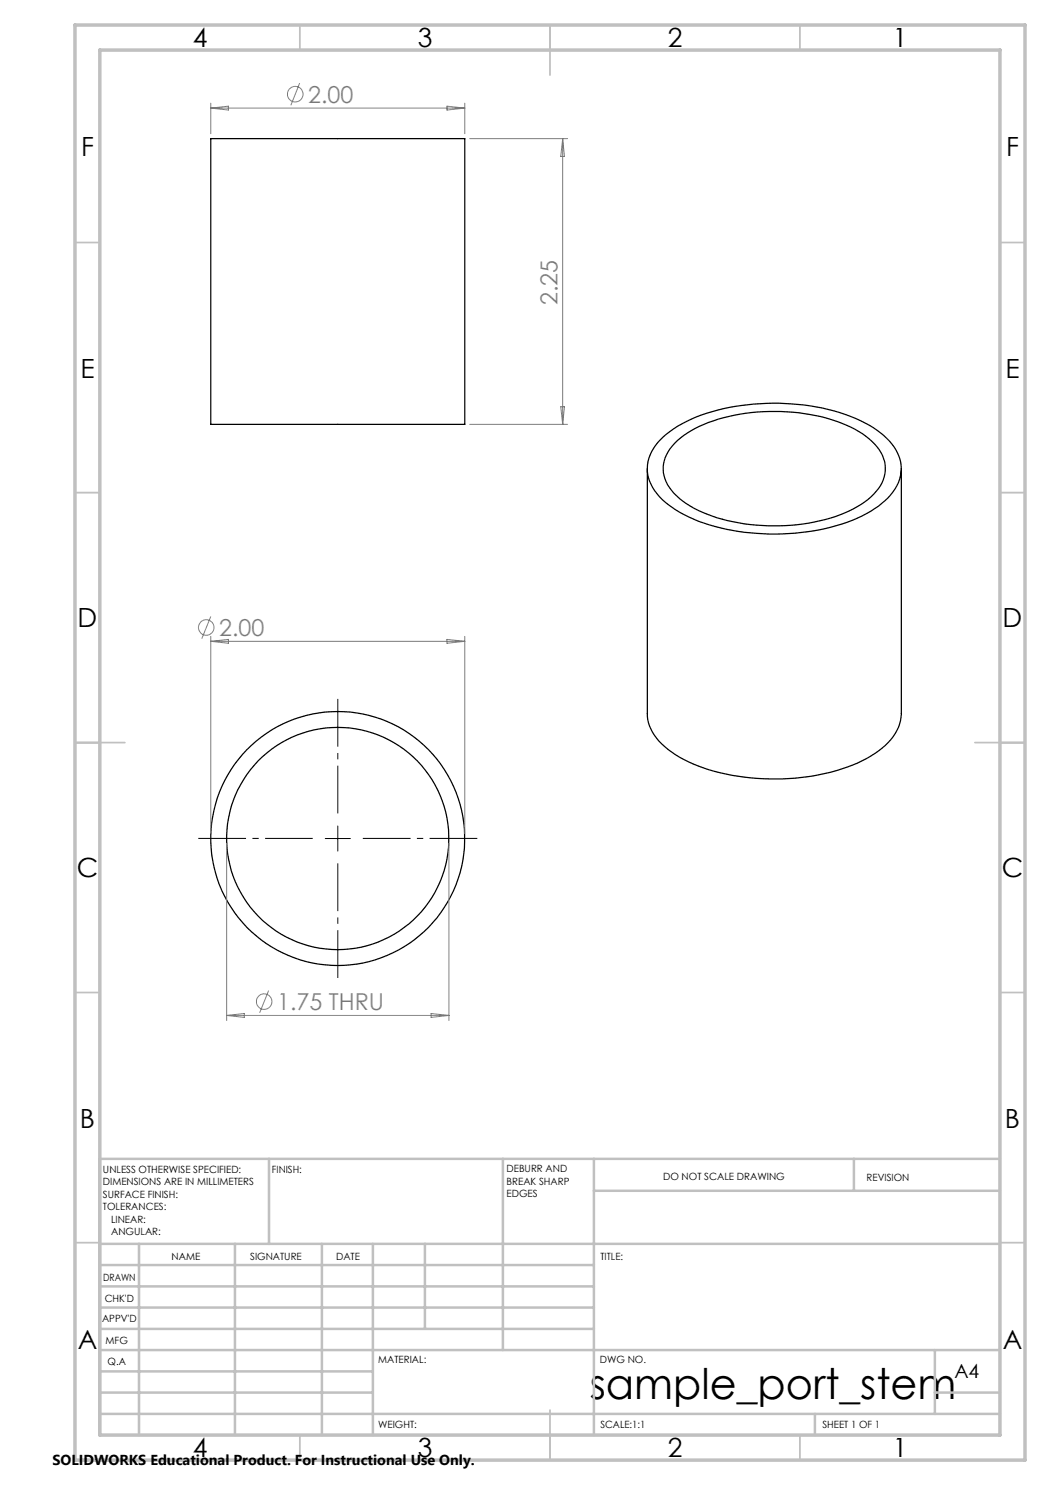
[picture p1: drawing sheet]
<svg xmlns="http://www.w3.org/2000/svg" width="210mm" height="297mm" viewBox="0 0 210 297" stroke-linecap="round" stroke-linejoin="round" font-family="sans-serif">
<g fill="none" stroke="#000" stroke-width=".25">
<path d="M42.2 27.7h50.8v57.2h-50.8zM129.5 93.7v49a9.3 9.3 0 0 0 4.2 7.3 32.6 32.6 0 0 0 16.4 5.6 41.9 41.9 0 0 0 23.2-3.9 12.6 12.6 0 0 0 6.8-7.5l.2-1.3v-49.2M132.1 87.9a25.8 25.8 0 0 1 12.6-6.2 46 46 0 0 1 26.2 1.9 16.9 16.9 0 0 1 8.3 6.4 7.6 7.6 0 0 1-1.6 9.6 25.3 25.3 0 0 1-12.6 6.1 46.1 46.1 0 0 1-26.2-1.8 16.9 16.9 0 0 1-8.3-6.5 7.5 7.5 0 0 1 1.6-9.5zM134.9 88.6a22.8 22.8 0 0 1 12-5.6 38.3 38.3 0 0 1 24 2.8 11.2 11.2 0 0 1 6 6.5 7.2 7.2 0 0 1-2.7 7 25.1 25.1 0 0 1-12.5 5.3 38.8 38.8 0 0 1-22-2.5 12.6 12.6 0 0 1-6.7-6.3 6.8 6.8 0 0 1 1.9-7.2z"/>
<circle cx="67.5" cy="167.7" r="25.4"/>
<circle cx="67.6" cy="167.7" r="22.2"/>
</g>
<g fill="none" stroke="#808080" stroke-width=".2">
<path d="M59.9 16.6l-1.7 4.5M42.2 20.6v6.1M42.2 21.6h50.8M42.2 21.6l3.5-.4v.8zM89.4 21.2l3.6 .4-3.6 .4zM93 20.6v6.1M93.9 27.7h19.6M112.5 27.7v57.2M112.5 27.7l.4 3.6h-.8zM93.9 84.9h19.6M112.1 81.3h.8l-.4 3.6zM42.2 123.3l-1.8 4.4"/>
<path d="M42.2 127.3v39.4M42.2 128.3l3.5-.4v.8zM42.2 128.3h50.8M89.4 127.9l3.6 .4-3.6 .4zM93 127.3v39.4M45.3 168.7v35.4M89.8 168.7v35.4M53.7 198.1l-1.8 4.5M45.3 203.1h44.5M45.3 203.1l3.6-.4v.8zM86.2 202.7l3.6 .4-3.6 .4z"/>
<circle cx="59" cy="18.8" r="1.56"/>
<circle cx="41.2" cy="125.5" r="1.55"/>
<circle cx="52.8" cy="200.3" r="1.56"/>
</g>
<path d="M62.6 167.7h-22.9M67.6 162.7v-22.9M67.6 172.7v22.9M72.6 167.7h22.9" fill="none" stroke="#000" stroke-width=".2" stroke-dasharray="15.2 1.3 1.3 1.3" stroke-dashoffset="5.7" stroke-linecap="butt"/>
<path d="M65.1 167.7h5M67.6 165.2v5" fill="none" stroke="#000" stroke-width=".2"/>
<g fill="none" stroke="#c0c0c0" stroke-width=".35">
<path d="M60 5v5M110 5v10M160 5v5M15 48.5h5M200 48.5h5M15 98.5h5M200 98.5h5M15 148.5h10M195 148.5h10M15 198.5h5M200 198.5h5M15 248.5h5"/>
<path d="M200 248.5h5M60 287v5M110 282v10M160 287v5"/>
</g>
<g fill="none" stroke="#c0c0c0" stroke-width=".5">
<path d="M53.8 231.8v17M100.6 231.8v38.2M118.8 231.8v55.2M118.8 238.2h81.2M170.8 231.8v6.4M200 231.8h-180v55.2M20 248.8h180M20 257.3h98.8M20 253h98.8M27.8 248.8v38.2M47 248.8v38.2M64.4 248.8v38.2"/>
<path d="M74.6 248.8v38.2M85 248.8v17M20 265.8h98.8M20 261.5h98.8M20 278.5h54.6M20 274.3h54.6M20 270h180M187 278.5h13M187 270v12.8M20 282.8h180M163 282.8v4.2"/>
</g>
<path d="M15 5h190v287h-190zM20 10h180v277h-180z" fill="none" stroke="#c0c0c0" stroke-width=".7"/>
<text font-size="8.5" x="118" y="279.7">sample_port_stem</text>
<g font-size="5.3">
<text x="38.5" y="9.5">4</text>
<text x="83.5" y="9.5">3</text>
<text x="133.5" y="9.5">2</text>
<text x="178.5" y="9.5">1</text>
<text x="16.2" y="31.3">F</text>
<text x="201.2" y="31.3">F</text>
<text x="16.1" y="75.5">E</text>
<text x="201.1" y="75.5">E</text>
<text x="15.5" y="125.5">D</text>
<text x="200.5" y="125.5">D</text>
<text x="15.4" y="175.5">C</text>
<text x="200.4" y="175.5">C</text>
<text x="16" y="225.5">B</text>
<text x="201" y="225.5">B</text>
<text x="15.5" y="269.8">A</text>
<text x="200.5" y="269.8">A</text>
<text x="38.5" y="291.5">4</text>
<text x="83.5" y="291.5">3</text>
<text x="133.5" y="291.5">2</text>
<text x="178.5" y="291.5">1</text>
</g>
<g font-size="4.7" fill="#808080">
<text x="61.6" y="20.5">2.00</text>
<text x="111.5" y="61.1" transform="rotate(-90 111.5 61.1)">2.25</text>
<text x="43.8" y="127.2">2.00</text>
<text x="55.4" y="202">1.75 THRU</text>
</g>
<text font-size="3.9" x="190.9" y="275.5">A4</text>
<text font-size="2.9" x="10.5" y="292.9">SOLIDWORKS Educational Product. For Instructional Use Only.</text>
<g font-size="2">
<text x="20.6" y="234.6">UNLESS OTHERWISE SPECIFIED:</text>
<text x="20.6" y="237.1">DIMENSIONS ARE IN MILLIMETERS</text>
<text x="20.6" y="239.6">SURFACE FINISH:</text>
<text x="54.4" y="234.6">FINISH:</text>
<text x="101.3" y="234.5">DEBURR AND</text>
<text x="101.3" y="237">BREAK SHARP</text>
<text x="101.3" y="239.5">EDGES</text>
<text x="132.6" y="236">DO NOT SCALE DRAWING</text>
<text x="173.3" y="236.2">REVISION</text>
<text x="20.6" y="242.1">TOLERANCES:</text>
<text x="22.2" y="244.6">LINEAR:</text>
<text x="22.2" y="247.1">ANGULAR:</text>
<text x="34.3" y="252">NAME</text>
<text x="50" y="251.9">SIGNATURE</text>
<text x="67.2" y="251.9">DATE</text>
<text x="120.1" y="251.9">TITLE:</text>
<text x="20.6" y="256.1">DRAWN</text>
<text x="20.9" y="260.3">CHK'D</text>
<text x="20.4" y="264.4">APPV'D</text>
<text x="21.1" y="268.8">MFG</text>
<text x="21.5" y="273">Q.A</text>
<text x="75.6" y="272.5">MATERIAL:</text>
<text x="120" y="272.5">DWG NO.</text>
<text x="75.6" y="285.5">WEIGHT:</text>
<text x="120.1" y="285.6">SCALE:1:1</text>
<text x="164.5" y="285.6">SHEET 1 OF 1</text>
</g>
</svg>
